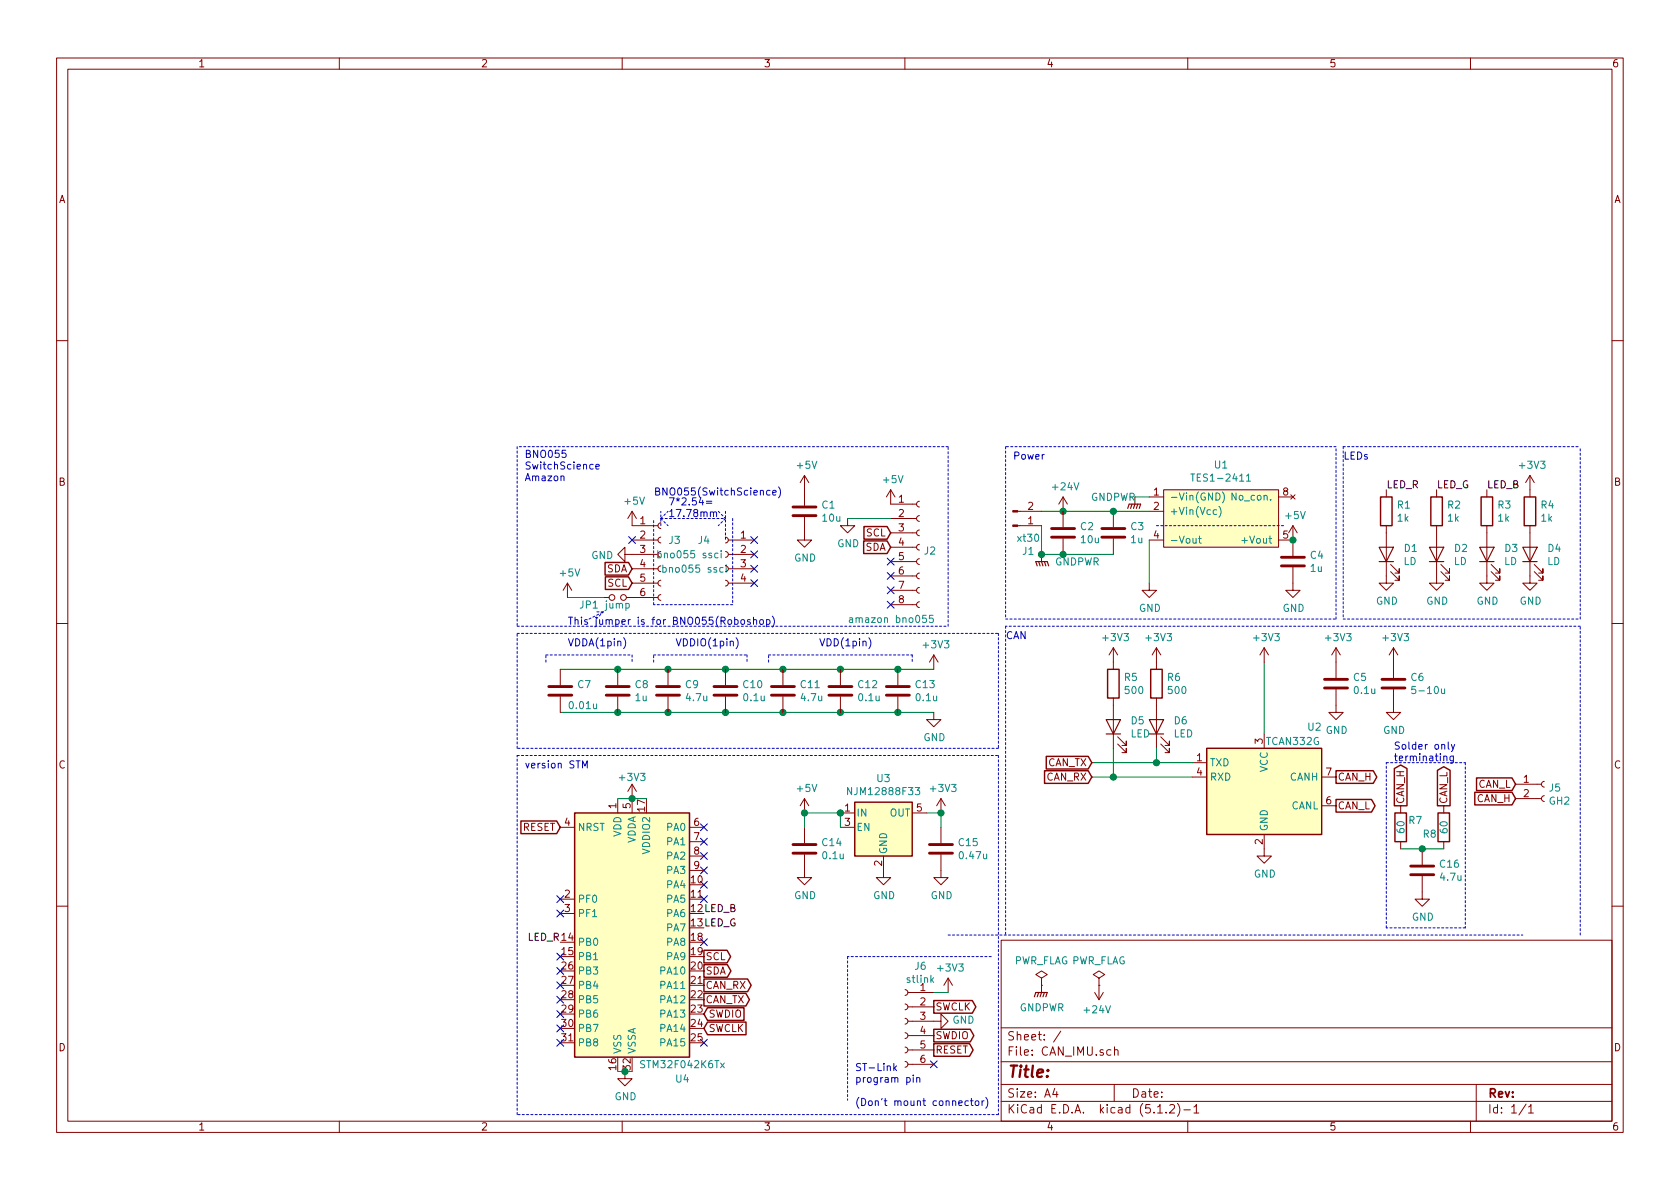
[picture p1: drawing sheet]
EESchema Schematic File Version 4
LIBS:CAN_IMU-cache
EELAYER 29 0
EELAYER END
$Descr A4 11693 8268
encoding utf-8
Sheet 1 1
Title ""
Date ""
Rev ""
Comp ""
Comment1 ""
Comment2 ""
Comment3 ""
Comment4 ""
$EndDescr
$Comp
L Interface_CAN_LIN:TCAN332G U2
U 1 1
P 8800 5500
F 0 "U2" H 9150 5950 50  0000 C CNN
F 1 "TCAN332G" H 9000 5850 50  0000 C CNN
F 2 "Package_SO:SOIC-8_3.9x4.9mm_P1.27mm" H 8800 5000 50  0001 C CIN
F 3 "http://www.ti.com/lit/ds/symlink/tcan337.pdf" H 8800 5500 50  0001 C CNN
	1    8800 5500
	1    0    0    -1  
$EndComp
$Comp
L power:GND #PWR031
U 1 1
P 8800 5900
F 0 "#PWR031" H 8800 5650 50  0001 C CNN
F 1 "GND" H 8805 5727 50  0000 C CNN
F 2 "" H 8800 5900 50  0001 C CNN
F 3 "" H 8800 5900 50  0001 C CNN
	1    8800 5900
	1    0    0    -1  
$EndComp
$Comp
L power:+3V3 #PWR019
U 1 1
P 7750 4600
F 0 "#PWR019" H 7750 4450 50  0001 C CNN
F 1 "+3V3" H 7765 4773 50  0000 C CNN
F 2 "" H 7750 4600 50  0001 C CNN
F 3 "" H 7750 4600 50  0001 C CNN
	1    7750 4600
	1    0    0    -1  
$EndComp
$Comp
L Device:LED D6
U 1 1
P 8050 5050
F 0 "D6" V 8089 4933 50  0000 R CNN
F 1 "LED" V 7998 4933 50  0000 R CNN
F 2 "LED_SMD:LED_0603_1608Metric_Pad1.05x0.95mm_HandSolder" H 8050 5050 50  0001 C CNN
F 3 "~" H 8050 5050 50  0001 C CNN
	1    8050 5050
	0    -1   -1   0   
$EndComp
$Comp
L Device:R R5
U 1 1
P 7750 4750
F 0 "R5" H 7820 4796 50  0000 L CNN
F 1 "500" H 7820 4705 50  0000 L CNN
F 2 "Resistor_SMD:R_0603_1608Metric_Pad1.05x0.95mm_HandSolder" V 7680 4750 50  0001 C CNN
F 3 "~" H 7750 4750 50  0001 C CNN
	1    7750 4750
	1    0    0    -1  
$EndComp
Wire Wire Line
	8050 5200 8050 5300
Wire Wire Line
	8050 5300 8300 5300
Wire Wire Line
	8300 5400 7750 5400
Wire Wire Line
	7750 5400 7750 5200
Wire Wire Line
	8050 5300 7600 5300
Connection ~ 8050 5300
Wire Wire Line
	7600 5400 7750 5400
Connection ~ 7750 5400
$Comp
L power:+3V3 #PWR023
U 1 1
P 9700 4600
F 0 "#PWR023" H 9700 4450 50  0001 C CNN
F 1 "+3V3" H 9715 4773 50  0000 C CNN
F 2 "" H 9700 4600 50  0001 C CNN
F 3 "" H 9700 4600 50  0001 C CNN
	1    9700 4600
	1    0    0    -1  
$EndComp
Wire Wire Line
	8800 4600 8800 5100
$Comp
L Device:C C5
U 1 1
P 9300 4750
F 0 "C5" H 9415 4796 50  0000 L CNN
F 1 "0.1u" H 9415 4705 50  0000 L CNN
F 2 "Capacitor_SMD:C_0603_1608Metric_Pad1.05x0.95mm_HandSolder" H 9338 4600 50  0001 C CNN
F 3 "~" H 9300 4750 50  0001 C CNN
	1    9300 4750
	1    0    0    -1  
$EndComp
$Comp
L Device:C C6
U 1 1
P 9700 4750
F 0 "C6" H 9815 4796 50  0000 L CNN
F 1 "5-10u" H 9815 4705 50  0000 L CNN
F 2 "Capacitor_SMD:C_0603_1608Metric_Pad1.05x0.95mm_HandSolder" H 9738 4600 50  0001 C CNN
F 3 "~" H 9700 4750 50  0001 C CNN
	1    9700 4750
	1    0    0    -1  
$EndComp
$Comp
L power:GND #PWR026
U 1 1
P 9700 4900
F 0 "#PWR026" H 9700 4650 50  0001 C CNN
F 1 "GND" H 9705 4727 50  0000 C CNN
F 2 "" H 9700 4900 50  0001 C CNN
F 3 "" H 9700 4900 50  0001 C CNN
	1    9700 4900
	1    0    0    -1  
$EndComp
$Comp
L power:+3V3 #PWR020
U 1 1
P 8050 4600
F 0 "#PWR020" H 8050 4450 50  0001 C CNN
F 1 "+3V3" H 8065 4773 50  0000 C CNN
F 2 "" H 8050 4600 50  0001 C CNN
F 3 "" H 8050 4600 50  0001 C CNN
	1    8050 4600
	1    0    0    -1  
$EndComp
$Comp
L power:+3V3 #PWR021
U 1 1
P 8800 4600
F 0 "#PWR021" H 8800 4450 50  0001 C CNN
F 1 "+3V3" H 8815 4773 50  0000 C CNN
F 2 "" H 8800 4600 50  0001 C CNN
F 3 "" H 8800 4600 50  0001 C CNN
	1    8800 4600
	1    0    0    -1  
$EndComp
$Comp
L power:+3V3 #PWR022
U 1 1
P 9300 4600
F 0 "#PWR022" H 9300 4450 50  0001 C CNN
F 1 "+3V3" H 9315 4773 50  0000 C CNN
F 2 "" H 9300 4600 50  0001 C CNN
F 3 "" H 9300 4600 50  0001 C CNN
	1    9300 4600
	1    0    0    -1  
$EndComp
$Comp
L power:GND #PWR025
U 1 1
P 9300 4900
F 0 "#PWR025" H 9300 4650 50  0001 C CNN
F 1 "GND" H 9305 4727 50  0000 C CNN
F 2 "" H 9300 4900 50  0001 C CNN
F 3 "" H 9300 4900 50  0001 C CNN
	1    9300 4900
	1    0    0    -1  
$EndComp
$Comp
L Device:R R6
U 1 1
P 8050 4750
F 0 "R6" H 8120 4796 50  0000 L CNN
F 1 "500" H 8120 4705 50  0000 L CNN
F 2 "Resistor_SMD:R_0603_1608Metric_Pad1.05x0.95mm_HandSolder" V 7980 4750 50  0001 C CNN
F 3 "~" H 8050 4750 50  0001 C CNN
	1    8050 4750
	1    0    0    -1  
$EndComp
$Comp
L Device:LED D5
U 1 1
P 7750 5050
F 0 "D5" V 7789 4933 50  0000 R CNN
F 1 "LED" V 7698 4933 50  0000 R CNN
F 2 "LED_SMD:LED_0603_1608Metric_Pad1.05x0.95mm_HandSolder" H 7750 5050 50  0001 C CNN
F 3 "~" H 7750 5050 50  0001 C CNN
	1    7750 5050
	0    -1   -1   0   
$EndComp
Text GLabel 9300 5400 2    50   Output ~ 0
CAN_H
Text GLabel 9300 5600 2    50   Output ~ 0
CAN_L
Text GLabel 7600 5300 0    50   Input ~ 0
CAN_TX
Text GLabel 7600 5400 0    50   Input ~ 0
CAN_RX
$Comp
L Device:R R8
U 1 1
P 10050 5750
F 0 "R8" H 9900 5800 50  0000 L CNN
F 1 "60" V 10050 5700 50  0000 L CNN
F 2 "Resistor_SMD:R_0603_1608Metric_Pad1.05x0.95mm_HandSolder" V 9980 5750 50  0001 C CNN
F 3 "~" H 10050 5750 50  0001 C CNN
	1    10050 5750
	1    0    0    1   
$EndComp
$Comp
L Device:R R7
U 1 1
P 9750 5750
F 0 "R7" H 9800 5800 50  0000 L CNN
F 1 "60" V 9750 5700 50  0000 L CNN
F 2 "Resistor_SMD:R_0603_1608Metric_Pad1.05x0.95mm_HandSolder" V 9680 5750 50  0001 C CNN
F 3 "~" H 9750 5750 50  0001 C CNN
	1    9750 5750
	1    0    0    -1  
$EndComp
$Comp
L power:+24V #PWR05
U 1 1
P 7400 3550
F 0 "#PWR05" H 7400 3400 50  0001 C CNN
F 1 "+24V" H 7415 3723 50  0000 C CNN
F 2 "" H 7400 3550 50  0001 C CNN
F 3 "" H 7400 3550 50  0001 C CNN
	1    7400 3550
	1    0    0    -1  
$EndComp
$Comp
L power:+5V #PWR09
U 1 1
P 9000 3750
F 0 "#PWR09" H 9000 3600 50  0001 C CNN
F 1 "+5V" H 9015 3923 50  0000 C CNN
F 2 "" H 9000 3750 50  0001 C CNN
F 3 "" H 9000 3750 50  0001 C CNN
	1    9000 3750
	1    0    0    -1  
$EndComp
$Comp
L Regulator_Linear:TLV70212_SOT23-5 U3
U 1 1
P 6150 5750
F 0 "U3" H 6150 6092 50  0000 C CNN
F 1 "NJM12888F33" H 6150 6001 50  0000 C CNN
F 2 "Package_TO_SOT_SMD:SOT-23-5" H 6150 6075 50  0001 C CIN
F 3 "http://www.ti.com/lit/ds/symlink/tlv702.pdf" H 6150 5800 50  0001 C CNN
	1    6150 5750
	1    0    0    -1  
$EndComp
$Comp
L Device:C C14
U 1 1
P 5600 5900
F 0 "C14" H 5715 5946 50  0000 L CNN
F 1 "0.1u" H 5715 5855 50  0000 L CNN
F 2 "Capacitor_SMD:C_0603_1608Metric_Pad1.05x0.95mm_HandSolder" H 5638 5750 50  0001 C CNN
F 3 "~" H 5600 5900 50  0001 C CNN
	1    5600 5900
	1    0    0    -1  
$EndComp
Wire Wire Line
	5850 5750 5850 5650
$Comp
L power:+5V #PWR029
U 1 1
P 5600 5650
F 0 "#PWR029" H 5600 5500 50  0001 C CNN
F 1 "+5V" H 5615 5823 50  0000 C CNN
F 2 "" H 5600 5650 50  0001 C CNN
F 3 "" H 5600 5650 50  0001 C CNN
	1    5600 5650
	1    0    0    -1  
$EndComp
$Comp
L power:GND #PWR032
U 1 1
P 5600 6050
F 0 "#PWR032" H 5600 5800 50  0001 C CNN
F 1 "GND" H 5605 5877 50  0000 C CNN
F 2 "" H 5600 6050 50  0001 C CNN
F 3 "" H 5600 6050 50  0001 C CNN
	1    5600 6050
	1    0    0    -1  
$EndComp
$Comp
L power:GND #PWR033
U 1 1
P 6150 6050
F 0 "#PWR033" H 6150 5800 50  0001 C CNN
F 1 "GND" H 6155 5877 50  0000 C CNN
F 2 "" H 6150 6050 50  0001 C CNN
F 3 "" H 6150 6050 50  0001 C CNN
	1    6150 6050
	1    0    0    -1  
$EndComp
Wire Wire Line
	5850 5650 5600 5650
Wire Wire Line
	5600 5650 5600 5750
Connection ~ 5850 5650
Connection ~ 5600 5650
$Comp
L power:+3V3 #PWR030
U 1 1
P 6550 5650
F 0 "#PWR030" H 6550 5500 50  0001 C CNN
F 1 "+3V3" H 6565 5823 50  0000 C CNN
F 2 "" H 6550 5650 50  0001 C CNN
F 3 "" H 6550 5650 50  0001 C CNN
	1    6550 5650
	1    0    0    -1  
$EndComp
$Comp
L Device:C C15
U 1 1
P 6550 5900
F 0 "C15" H 6665 5946 50  0000 L CNN
F 1 "0.47u" H 6665 5855 50  0000 L CNN
F 2 "Capacitor_SMD:C_0603_1608Metric_Pad1.05x0.95mm_HandSolder" H 6588 5750 50  0001 C CNN
F 3 "~" H 6550 5900 50  0001 C CNN
	1    6550 5900
	1    0    0    -1  
$EndComp
$Comp
L power:GND #PWR034
U 1 1
P 6550 6050
F 0 "#PWR034" H 6550 5800 50  0001 C CNN
F 1 "GND" H 6555 5877 50  0000 C CNN
F 2 "" H 6550 6050 50  0001 C CNN
F 3 "" H 6550 6050 50  0001 C CNN
	1    6550 6050
	1    0    0    -1  
$EndComp
$Comp
L MCU_ST_STM32F0:STM32F042K6Tx U4
U 1 1
P 4400 6450
F 0 "U4" H 4750 5400 50  0000 C CNN
F 1 "STM32F042K6Tx" H 4750 5500 50  0000 C CNN
F 2 "Package_QFP:LQFP-32_7x7mm_P0.8mm" H 4000 5550 50  0001 R CNN
F 3 "http://www.st.com/st-web-ui/static/active/en/resource/technical/document/datasheet/DM00105814.pdf" H 4400 6450 50  0001 C CNN
	1    4400 6450
	1    0    0    -1  
$EndComp
$Comp
L power:+3V3 #PWR028
U 1 1
P 4400 5550
F 0 "#PWR028" H 4400 5400 50  0001 C CNN
F 1 "+3V3" H 4400 5700 50  0000 C CNN
F 2 "" H 4400 5550 50  0001 C CNN
F 3 "" H 4400 5550 50  0001 C CNN
	1    4400 5550
	1    0    0    -1  
$EndComp
$Comp
L power:GND #PWR040
U 1 1
P 4350 7450
F 0 "#PWR040" H 4350 7200 50  0001 C CNN
F 1 "GND" H 4355 7277 50  0000 C CNN
F 2 "" H 4350 7450 50  0001 C CNN
F 3 "" H 4350 7450 50  0001 C CNN
	1    4350 7450
	1    0    0    -1  
$EndComp
Wire Wire Line
	4400 7450 4350 7450
Wire Wire Line
	4300 7450 4350 7450
NoConn ~ 3900 6350
Text GLabel 4900 6950 2    50   Output ~ 0
CAN_TX
Text GLabel 4900 6850 2    50   Output ~ 0
CAN_RX
Text GLabel 4900 7050 2    50   Input ~ 0
SWDIO
Text GLabel 4900 7150 2    50   Input ~ 0
SWCLK
Text GLabel 3900 5750 0    50   Input ~ 0
RESET
$Comp
L Device:C C16
U 1 1
P 9900 6050
F 0 "C16" H 10015 6096 50  0000 L CNN
F 1 "4.7u" H 10015 6005 50  0000 L CNN
F 2 "Capacitor_SMD:C_0603_1608Metric_Pad1.05x0.95mm_HandSolder" H 9938 5900 50  0001 C CNN
F 3 "~" H 9900 6050 50  0001 C CNN
	1    9900 6050
	1    0    0    -1  
$EndComp
$Comp
L power:GND #PWR035
U 1 1
P 9900 6200
F 0 "#PWR035" H 9900 5950 50  0001 C CNN
F 1 "GND" H 9905 6027 50  0000 C CNN
F 2 "" H 9900 6200 50  0001 C CNN
F 3 "" H 9900 6200 50  0001 C CNN
	1    9900 6200
	1    0    0    -1  
$EndComp
$Comp
L Connector:Conn_01x02_Female J5
U 1 1
P 10750 5450
F 0 "J5" H 10778 5426 50  0000 L CNN
F 1 "GH2" H 10778 5335 50  0000 L CNN
F 2 "Connector_JST:JST_GH_SM02B-GHS-TB_1x02-1MP_P1.25mm_Horizontal" H 10750 5450 50  0001 C CNN
F 3 "~" H 10750 5450 50  0001 C CNN
	1    10750 5450
	1    0    0    -1  
$EndComp
Text GLabel 10550 5550 0    50   Input ~ 0
CAN_H
Text GLabel 10550 5450 0    50   Input ~ 0
CAN_L
Text GLabel 9750 5600 1    50   Output ~ 0
CAN_H
Text GLabel 10050 5600 1    50   Output ~ 0
CAN_L
Wire Wire Line
	10050 5900 9900 5900
Connection ~ 9900 5900
Wire Wire Line
	9900 5900 9750 5900
Wire Notes Line
	9650 6450 9650 5300
Wire Notes Line
	9650 5300 10200 5300
Wire Notes Line
	10200 5300 10200 6450
Wire Notes Line
	10200 6450 9650 6450
Text Notes 9700 5300 0    50   ~ 0
Solder only\nterminating
Text GLabel 4900 6750 2    50   Output ~ 0
SDA
Text GLabel 4900 6650 2    50   Output ~ 0
SCL
$Comp
L Connector:Conn_01x06_Female J6
U 1 1
P 6300 7100
F 0 "J6" H 6192 7485 50  0000 C CNN
F 1 "stlink" H 6192 7394 50  0000 C CNN
F 2 "Connector_PinHeader_2.54mm:PinHeader_1x06_P2.54mm_Vertical" H 6300 7100 50  0001 C CNN
F 3 "~" H 6300 7100 50  0001 C CNN
	1    6300 7100
	-1   0    0    -1  
$EndComp
$Comp
L power:+3V3 #PWR038
U 1 1
P 6600 6900
F 0 "#PWR038" H 6600 6750 50  0001 C CNN
F 1 "+3V3" H 6615 7073 50  0000 C CNN
F 2 "" H 6600 6900 50  0001 C CNN
F 3 "" H 6600 6900 50  0001 C CNN
	1    6600 6900
	1    0    0    -1  
$EndComp
Text GLabel 6500 7200 2    50   Output ~ 0
SWDIO
Text GLabel 6500 7000 2    50   Output ~ 0
SWCLK
$Comp
L power:GND #PWR039
U 1 1
P 6500 7100
F 0 "#PWR039" H 6500 6850 50  0001 C CNN
F 1 "GND" V 6505 6972 50  0000 R CNN
F 2 "" H 6500 7100 50  0001 C CNN
F 3 "" H 6500 7100 50  0001 C CNN
	1    6500 7100
	0    -1   -1   0   
$EndComp
Text GLabel 6500 7300 2    50   Output ~ 0
RESET
Wire Wire Line
	6500 6900 6600 6900
NoConn ~ 6500 7400
NoConn ~ 3900 6250
NoConn ~ 3900 6650
NoConn ~ 3900 6750
NoConn ~ 3900 6850
NoConn ~ 3900 6950
NoConn ~ 3900 7050
NoConn ~ 4900 6150
NoConn ~ 4900 6250
NoConn ~ 4900 6550
Wire Notes Line
	3600 7750 3600 5250
Wire Notes Line
	3600 5250 6950 5250
Wire Notes Line
	6950 5250 6950 7750
Wire Notes Line
	6950 7750 3600 7750
NoConn ~ 4900 7250
Wire Notes Line
	11000 6500 11000 4350
Wire Notes Line
	11000 4350 7000 4350
Wire Notes Line
	7000 4350 7000 6500
Wire Notes Line
	6600 6500 10600 6500
Text Notes 7000 4450 0    50   ~ 0
CAN
Text Notes 3650 5350 0    50   ~ 0
version STM
$Comp
L Morita:TES2-2411H U1
U 1 1
P 8500 3450
F 0 "U1" H 8500 3675 50  0000 C CNN
F 1 "TES1-2411" H 8500 3584 50  0000 C CNN
F 2 "Morita:TES1-single" H 8500 3450 50  0001 C CNN
F 3 "https://assets.tracopower.com/20191205133257/TES1/documents/tes1-datasheet.pdf" H 8500 3450 50  0001 C CNN
	1    8500 3450
	1    0    0    -1  
$EndComp
$Comp
L power:GNDPWR #PWR03
U 1 1
P 7900 3450
F 0 "#PWR03" H 7900 3250 50  0001 C CNN
F 1 "GNDPWR" H 7750 3450 50  0000 C CNN
F 2 "" H 7900 3400 50  0001 C CNN
F 3 "" H 7900 3400 50  0001 C CNN
	1    7900 3450
	1    0    0    -1  
$EndComp
Wire Wire Line
	7400 3550 7750 3550
Wire Wire Line
	8000 3450 7900 3450
$Comp
L power:GND #PWR016
U 1 1
P 8000 4050
F 0 "#PWR016" H 8000 3800 50  0001 C CNN
F 1 "GND" H 8005 3877 50  0000 C CNN
F 2 "" H 8000 4050 50  0001 C CNN
F 3 "" H 8000 4050 50  0001 C CNN
	1    8000 4050
	1    0    0    -1  
$EndComp
Wire Notes Line
	8050 3650 8950 3650
Text Notes 5950 7700 0    50   ~ 0
ST-Link\nprogram pin\n\n(Don't mount connector)
Wire Notes Line
	6900 6650 5900 6650
Wire Notes Line
	5900 6650 5900 7650
Wire Wire Line
	7250 3550 7400 3550
Connection ~ 7400 3550
$Comp
L power:GNDPWR #PWR011
U 1 1
P 7250 3850
F 0 "#PWR011" H 7250 3650 50  0001 C CNN
F 1 "GNDPWR" H 7000 3800 50  0000 C CNN
F 2 "" H 7250 3800 50  0001 C CNN
F 3 "" H 7250 3800 50  0001 C CNN
	1    7250 3850
	-1   0    0    -1  
$EndComp
$Comp
L Device:C C4
U 1 1
P 9000 3900
F 0 "C4" H 9115 3946 50  0000 L CNN
F 1 "1u" H 9115 3855 50  0000 L CNN
F 2 "Capacitor_SMD:C_0603_1608Metric_Pad1.05x0.95mm_HandSolder" H 9038 3750 50  0001 C CNN
F 3 "~" H 9000 3900 50  0001 C CNN
	1    9000 3900
	1    0    0    -1  
$EndComp
Connection ~ 9000 3750
$Comp
L power:GND #PWR017
U 1 1
P 9000 4050
F 0 "#PWR017" H 9000 3800 50  0001 C CNN
F 1 "GND" H 9005 3877 50  0000 C CNN
F 2 "" H 9000 4050 50  0001 C CNN
F 3 "" H 9000 4050 50  0001 C CNN
	1    9000 4050
	1    0    0    -1  
$EndComp
Wire Wire Line
	8000 4050 8000 3750
$Comp
L Device:C C3
U 1 1
P 7750 3700
F 0 "C3" H 7865 3746 50  0000 L CNN
F 1 "1u" H 7865 3655 50  0000 L CNN
F 2 "Capacitor_SMD:C_0603_1608Metric_Pad1.05x0.95mm_HandSolder" H 7788 3550 50  0001 C CNN
F 3 "~" H 7750 3700 50  0001 C CNN
	1    7750 3700
	1    0    0    -1  
$EndComp
Connection ~ 7750 3550
Wire Wire Line
	7750 3550 8000 3550
Wire Wire Line
	7750 3850 7400 3850
Wire Wire Line
	7250 3850 7250 3650
Connection ~ 7250 3850
$Comp
L power:PWR_FLAG #FLG01
U 1 1
P 7250 6850
F 0 "#FLG01" H 7250 6925 50  0001 C CNN
F 1 "PWR_FLAG" H 7250 7023 50  0000 C CNN
F 2 "" H 7250 6850 50  0001 C CNN
F 3 "~" H 7250 6850 50  0001 C CNN
	1    7250 6850
	1    0    0    -1  
$EndComp
$Comp
L power:PWR_FLAG #FLG02
U 1 1
P 7650 6850
F 0 "#FLG02" H 7650 6925 50  0001 C CNN
F 1 "PWR_FLAG" H 7650 7023 50  0000 C CNN
F 2 "" H 7650 6850 50  0001 C CNN
F 3 "~" H 7650 6850 50  0001 C CNN
	1    7650 6850
	1    0    0    -1  
$EndComp
$Comp
L power:GNDPWR #PWR036
U 1 1
P 7250 6850
F 0 "#PWR036" H 7250 6650 50  0001 C CNN
F 1 "GNDPWR" H 7254 6696 50  0000 C CNN
F 2 "" H 7250 6800 50  0001 C CNN
F 3 "" H 7250 6800 50  0001 C CNN
	1    7250 6850
	1    0    0    -1  
$EndComp
$Comp
L power:+24V #PWR037
U 1 1
P 7650 6850
F 0 "#PWR037" H 7650 6700 50  0001 C CNN
F 1 "+24V" H 7665 7023 50  0000 C CNN
F 2 "" H 7650 6850 50  0001 C CNN
F 3 "" H 7650 6850 50  0001 C CNN
	1    7650 6850
	-1   0    0    1   
$EndComp
Wire Notes Line
	9300 4300 9300 3100
Wire Notes Line
	9300 3100 7000 3100
Wire Notes Line
	7000 3100 7000 4300
Wire Notes Line
	7000 4300 9300 4300
Text Notes 7050 3200 0    50   ~ 0
Power
$Comp
L Connector:Conn_01x06_Female J3
U 1 1
P 4600 3850
F 0 "J3" H 4650 3950 50  0000 L CNN
F 1 "bno055 ssci" H 4600 3750 50  0000 L CNN
F 2 "Connector_PinSocket_2.54mm:PinSocket_1x06_P2.54mm_Vertical_SMD_Pin1Left" H 4600 3850 50  0001 C CNN
F 3 "~" H 4600 3850 50  0001 C CNN
	1    4600 3850
	1    0    0    -1  
$EndComp
$Comp
L Connector:Conn_01x08_Female J2
U 1 1
P 6400 3800
F 0 "J2" H 6428 3776 50  0000 L CNN
F 1 "amazon bno055" H 5900 3300 50  0000 L CNN
F 2 "Connector_PinSocket_2.54mm:PinSocket_1x08_P2.54mm_Vertical_SMD_Pin1Left" H 6400 3800 50  0001 C CNN
F 3 "~" H 6400 3800 50  0001 C CNN
	1    6400 3800
	1    0    0    -1  
$EndComp
Text GLabel 6200 3800 0    50   Input ~ 0
SDA
Text GLabel 6200 3700 0    50   Input ~ 0
SCL
NoConn ~ 6200 3900
NoConn ~ 6200 4000
NoConn ~ 6200 4100
NoConn ~ 6200 4200
$Comp
L power:GND #PWR06
U 1 1
P 5900 3600
F 0 "#PWR06" H 5900 3350 50  0001 C CNN
F 1 "GND" H 5905 3427 50  0000 C CNN
F 2 "" H 5900 3600 50  0001 C CNN
F 3 "" H 5900 3600 50  0001 C CNN
	1    5900 3600
	1    0    0    -1  
$EndComp
Wire Wire Line
	5900 3600 6200 3600
Text GLabel 4400 3950 0    50   Input ~ 0
SDA
Text GLabel 4400 4050 0    50   Input ~ 0
SCL
$Comp
L Connector:Conn_01x04_Female J4
U 1 1
P 5050 3850
F 0 "J4" H 5200 3950 50  0000 C CNN
F 1 "bno055 ssci" H 5300 3850 50  0000 C CNN
F 2 "Connector_PinSocket_2.54mm:PinSocket_1x04_P2.54mm_Vertical_SMD_Pin1Left" H 5050 3850 50  0001 C CNN
F 3 "~" H 5050 3850 50  0001 C CNN
	1    5050 3850
	-1   0    0    -1  
$EndComp
Wire Notes Line
	4550 4200 4550 3600
Wire Notes Line
	5100 3600 5100 4200
Wire Notes Line
	5100 4200 4550 4200
NoConn ~ 5250 3750
NoConn ~ 5250 3850
NoConn ~ 5250 3950
NoConn ~ 5250 4050
Wire Notes Line
	6600 4350 6600 3100
Wire Notes Line
	6600 3100 3600 3100
Wire Notes Line
	3600 3100 3600 4350
Wire Notes Line
	3600 4350 6600 4350
Text Notes 3650 3350 0    50   ~ 0
BNO055\nSwitchScience\nAmazon
Wire Notes Line
	5050 3600 5000 3650
Wire Notes Line
	5000 3550 5050 3600
Wire Notes Line
	4600 3600 4650 3550
Wire Notes Line
	4600 3600 4650 3650
Text Notes 4650 3600 0    50   ~ 0
7*2.54=\n17.78mm
$Comp
L Device:Jumper_NO_Small JP1
U 1 1
P 4300 4150
F 0 "JP1" H 4100 4100 50  0000 C CNN
F 1 "jump" H 4300 4100 50  0000 C CNN
F 2 "Jumper:SolderJumper-2_P1.3mm_Open_RoundedPad1.0x1.5mm" H 4300 4150 50  0001 C CNN
F 3 "~" H 4300 4150 50  0001 C CNN
	1    4300 4150
	1    0    0    -1  
$EndComp
Wire Wire Line
	4200 4150 3950 4150
Wire Notes Line
	4100 4300 4200 4250
Wire Notes Line
	4200 4250 4150 4250
Wire Notes Line
	4150 4300 4200 4250
Text Notes 3950 4350 0    50   ~ 0
This jumper is for BNO055(Roboshop)
Text Notes 4550 3450 0    50   ~ 0
BNO055(SwitchScience)
Wire Notes Line
	4600 3600 5050 3600
Wire Notes Line
	5050 3550 5050 3750
Wire Notes Line
	4600 3650 4600 3550
$Comp
L Device:R R4
U 1 1
P 10650 3550
F 0 "R4" H 10720 3596 50  0000 L CNN
F 1 "1k" H 10720 3505 50  0000 L CNN
F 2 "Resistor_SMD:R_0603_1608Metric_Pad1.05x0.95mm_HandSolder" V 10580 3550 50  0001 C CNN
F 3 "~" H 10650 3550 50  0001 C CNN
	1    10650 3550
	1    0    0    -1  
$EndComp
$Comp
L power:+3V3 #PWR02
U 1 1
P 10650 3400
F 0 "#PWR02" H 10650 3250 50  0001 C CNN
F 1 "+3V3" H 10665 3573 50  0000 C CNN
F 2 "" H 10650 3400 50  0001 C CNN
F 3 "" H 10650 3400 50  0001 C CNN
	1    10650 3400
	1    0    0    -1  
$EndComp
$Comp
L power:GND #PWR015
U 1 1
P 10650 4000
F 0 "#PWR015" H 10650 3750 50  0001 C CNN
F 1 "GND" H 10655 3827 50  0000 C CNN
F 2 "" H 10650 4000 50  0001 C CNN
F 3 "" H 10650 4000 50  0001 C CNN
	1    10650 4000
	1    0    0    -1  
$EndComp
Wire Wire Line
	6550 5750 6550 5650
Wire Wire Line
	6550 5650 6450 5650
Connection ~ 6550 5650
$Comp
L Device:R R3
U 1 1
P 10350 3550
F 0 "R3" H 10420 3596 50  0000 L CNN
F 1 "1k" H 10420 3505 50  0000 L CNN
F 2 "Resistor_SMD:R_0603_1608Metric_Pad1.05x0.95mm_HandSolder" V 10280 3550 50  0001 C CNN
F 3 "~" H 10350 3550 50  0001 C CNN
	1    10350 3550
	1    0    0    -1  
$EndComp
$Comp
L power:GND #PWR014
U 1 1
P 10350 4000
F 0 "#PWR014" H 10350 3750 50  0001 C CNN
F 1 "GND" H 10355 3827 50  0000 C CNN
F 2 "" H 10350 4000 50  0001 C CNN
F 3 "" H 10350 4000 50  0001 C CNN
	1    10350 4000
	1    0    0    -1  
$EndComp
$Comp
L Device:R R2
U 1 1
P 10000 3550
F 0 "R2" H 10070 3596 50  0000 L CNN
F 1 "1k" H 10070 3505 50  0000 L CNN
F 2 "Resistor_SMD:R_0603_1608Metric_Pad1.05x0.95mm_HandSolder" V 9930 3550 50  0001 C CNN
F 3 "~" H 10000 3550 50  0001 C CNN
	1    10000 3550
	1    0    0    -1  
$EndComp
$Comp
L power:GND #PWR013
U 1 1
P 10000 4000
F 0 "#PWR013" H 10000 3750 50  0001 C CNN
F 1 "GND" H 10005 3827 50  0000 C CNN
F 2 "" H 10000 4000 50  0001 C CNN
F 3 "" H 10000 4000 50  0001 C CNN
	1    10000 4000
	1    0    0    -1  
$EndComp
$Comp
L Device:R R1
U 1 1
P 9650 3550
F 0 "R1" H 9720 3596 50  0000 L CNN
F 1 "1k" H 9720 3505 50  0000 L CNN
F 2 "Resistor_SMD:R_0603_1608Metric_Pad1.05x0.95mm_HandSolder" V 9580 3550 50  0001 C CNN
F 3 "~" H 9650 3550 50  0001 C CNN
	1    9650 3550
	1    0    0    -1  
$EndComp
$Comp
L power:GND #PWR012
U 1 1
P 9650 4000
F 0 "#PWR012" H 9650 3750 50  0001 C CNN
F 1 "GND" H 9655 3827 50  0000 C CNN
F 2 "" H 9650 4000 50  0001 C CNN
F 3 "" H 9650 4000 50  0001 C CNN
	1    9650 4000
	1    0    0    -1  
$EndComp
Text Label 3900 6550 2    50   ~ 0
LED_R
Text Label 9650 3400 0    50   ~ 0
LED_R
Text Label 10000 3400 0    50   ~ 0
LED_G
Text Label 10350 3400 0    50   ~ 0
LED_B
$Comp
L Device:C C2
U 1 1
P 7400 3700
F 0 "C2" H 7515 3746 50  0000 L CNN
F 1 "10u" H 7515 3655 50  0000 L CNN
F 2 "Capacitor_SMD:C_0603_1608Metric_Pad1.05x0.95mm_HandSolder" H 7438 3550 50  0001 C CNN
F 3 "~" H 7400 3700 50  0001 C CNN
	1    7400 3700
	1    0    0    -1  
$EndComp
Connection ~ 7400 3850
Wire Wire Line
	7400 3850 7250 3850
$Comp
L Device:LED D1
U 1 1
P 9650 3850
F 0 "D1" V 9689 3732 50  0000 R CNN
F 1 "LD" V 9598 3732 50  0000 R CNN
F 2 "LED_SMD:LED_0603_1608Metric_Pad1.05x0.95mm_HandSolder" H 9650 3850 50  0001 C CNN
F 3 "~" H 9650 3850 50  0001 C CNN
	1    9650 3850
	0    -1   -1   0   
$EndComp
$Comp
L Device:LED D2
U 1 1
P 10000 3850
F 0 "D2" V 10039 3732 50  0000 R CNN
F 1 "LD" V 9948 3732 50  0000 R CNN
F 2 "LED_SMD:LED_0603_1608Metric_Pad1.05x0.95mm_HandSolder" H 10000 3850 50  0001 C CNN
F 3 "~" H 10000 3850 50  0001 C CNN
	1    10000 3850
	0    -1   -1   0   
$EndComp
$Comp
L Device:LED D3
U 1 1
P 10350 3850
F 0 "D3" V 10389 3732 50  0000 R CNN
F 1 "LD" V 10298 3732 50  0000 R CNN
F 2 "LED_SMD:LED_0603_1608Metric_Pad1.05x0.95mm_HandSolder" H 10350 3850 50  0001 C CNN
F 3 "~" H 10350 3850 50  0001 C CNN
	1    10350 3850
	0    -1   -1   0   
$EndComp
$Comp
L Device:LED D4
U 1 1
P 10650 3850
F 0 "D4" V 10689 3732 50  0000 R CNN
F 1 "LD" V 10598 3732 50  0000 R CNN
F 2 "LED_SMD:LED_0603_1608Metric_Pad1.05x0.95mm_HandSolder" H 10650 3850 50  0001 C CNN
F 3 "~" H 10650 3850 50  0001 C CNN
	1    10650 3850
	0    -1   -1   0   
$EndComp
Text Notes 9350 3200 0    50   ~ 0
LEDs
NoConn ~ 3900 7150
NoConn ~ 3900 7250
Text Label 4900 6350 0    50   ~ 0
LED_B
Text Label 4900 6450 0    50   ~ 0
LED_G
NoConn ~ 4900 6050
Wire Notes Line
	9350 4300 11000 4300
Wire Notes Line
	11000 4300 11000 3100
Wire Notes Line
	9350 3100 9350 4300
Wire Notes Line
	9350 3100 11000 3100
Wire Wire Line
	6250 4650 6500 4650
Connection ~ 6250 4650
Wire Wire Line
	5850 4650 6250 4650
Connection ~ 5850 4650
Wire Wire Line
	5450 4650 5850 4650
Connection ~ 5450 4650
Wire Wire Line
	5050 4650 5450 4650
Connection ~ 5050 4650
Wire Wire Line
	4650 4650 5050 4650
Connection ~ 4650 4650
Wire Wire Line
	4300 4650 4650 4650
Connection ~ 4300 4650
Wire Wire Line
	3900 4650 4300 4650
Wire Wire Line
	6250 4950 5850 4950
Connection ~ 6250 4950
Wire Wire Line
	5850 4950 5450 4950
Connection ~ 5850 4950
Wire Wire Line
	5450 4950 5050 4950
Connection ~ 5450 4950
Wire Wire Line
	5050 4950 4650 4950
Connection ~ 5050 4950
Wire Wire Line
	4650 4950 4300 4950
Connection ~ 4650 4950
Wire Wire Line
	4300 4950 3900 4950
Connection ~ 4300 4950
Wire Wire Line
	6500 4950 6250 4950
$Comp
L power:+3V3 #PWR024
U 1 1
P 6500 4650
F 0 "#PWR024" H 6500 4500 50  0001 C CNN
F 1 "+3V3" H 6515 4823 50  0000 C CNN
F 2 "" H 6500 4650 50  0001 C CNN
F 3 "" H 6500 4650 50  0001 C CNN
	1    6500 4650
	1    0    0    -1  
$EndComp
Wire Notes Line
	5200 4550 5200 4600
Wire Notes Line
	4550 4550 5200 4550
Wire Notes Line
	4550 4600 4550 4550
Wire Notes Line
	4400 4550 4400 4600
Wire Notes Line
	3800 4550 4400 4550
Wire Notes Line
	3800 4600 3800 4550
Text Notes 3950 4500 0    50   ~ 0
VDDA(1pin)
Text Notes 4700 4500 0    50   ~ 0
VDDIO(1pin)
Text Notes 5700 4500 0    50   ~ 0
VDD(1pin)
Wire Notes Line
	6350 4550 6350 4600
Wire Notes Line
	5350 4550 6350 4550
Wire Notes Line
	5350 4600 5350 4550
$Comp
L Device:C C7
U 1 1
P 3900 4800
F 0 "C7" H 4015 4846 50  0000 L CNN
F 1 "0.01u" H 3950 4700 50  0000 L CNN
F 2 "Capacitor_SMD:C_0603_1608Metric_Pad1.05x0.95mm_HandSolder" H 3938 4650 50  0001 C CNN
F 3 "~" H 3900 4800 50  0001 C CNN
	1    3900 4800
	1    0    0    -1  
$EndComp
$Comp
L Device:C C8
U 1 1
P 4300 4800
F 0 "C8" H 4415 4846 50  0000 L CNN
F 1 "1u" H 4415 4755 50  0000 L CNN
F 2 "Capacitor_SMD:C_0603_1608Metric_Pad1.05x0.95mm_HandSolder" H 4338 4650 50  0001 C CNN
F 3 "~" H 4300 4800 50  0001 C CNN
	1    4300 4800
	1    0    0    -1  
$EndComp
$Comp
L Device:C C9
U 1 1
P 4650 4800
F 0 "C9" H 4765 4846 50  0000 L CNN
F 1 "4.7u" H 4765 4755 50  0000 L CNN
F 2 "Capacitor_SMD:C_0603_1608Metric_Pad1.05x0.95mm_HandSolder" H 4688 4650 50  0001 C CNN
F 3 "~" H 4650 4800 50  0001 C CNN
	1    4650 4800
	1    0    0    -1  
$EndComp
$Comp
L Device:C C10
U 1 1
P 5050 4800
F 0 "C10" H 5165 4846 50  0000 L CNN
F 1 "0.1u" H 5165 4755 50  0000 L CNN
F 2 "Capacitor_SMD:C_0603_1608Metric_Pad1.05x0.95mm_HandSolder" H 5088 4650 50  0001 C CNN
F 3 "~" H 5050 4800 50  0001 C CNN
	1    5050 4800
	1    0    0    -1  
$EndComp
$Comp
L Device:C C11
U 1 1
P 5450 4800
F 0 "C11" H 5565 4846 50  0000 L CNN
F 1 "4.7u" H 5565 4755 50  0000 L CNN
F 2 "Capacitor_SMD:C_0603_1608Metric_Pad1.05x0.95mm_HandSolder" H 5488 4650 50  0001 C CNN
F 3 "~" H 5450 4800 50  0001 C CNN
	1    5450 4800
	1    0    0    -1  
$EndComp
$Comp
L Device:C C12
U 1 1
P 5850 4800
F 0 "C12" H 5965 4846 50  0000 L CNN
F 1 "0.1u" H 5965 4755 50  0000 L CNN
F 2 "Capacitor_SMD:C_0603_1608Metric_Pad1.05x0.95mm_HandSolder" H 5888 4650 50  0001 C CNN
F 3 "~" H 5850 4800 50  0001 C CNN
	1    5850 4800
	1    0    0    -1  
$EndComp
$Comp
L power:GND #PWR027
U 1 1
P 6500 4950
F 0 "#PWR027" H 6500 4700 50  0001 C CNN
F 1 "GND" H 6505 4777 50  0000 C CNN
F 2 "" H 6500 4950 50  0001 C CNN
F 3 "" H 6500 4950 50  0001 C CNN
	1    6500 4950
	1    0    0    -1  
$EndComp
$Comp
L Device:C C13
U 1 1
P 6250 4800
F 0 "C13" H 6365 4846 50  0000 L CNN
F 1 "0.1u" H 6365 4755 50  0000 L CNN
F 2 "Capacitor_SMD:C_0603_1608Metric_Pad1.05x0.95mm_HandSolder" H 6288 4650 50  0001 C CNN
F 3 "~" H 6250 4800 50  0001 C CNN
	1    6250 4800
	1    0    0    -1  
$EndComp
Wire Notes Line
	6950 5200 3600 5200
Wire Notes Line
	3600 5200 3600 4400
Wire Notes Line
	3600 4400 6950 4400
Wire Notes Line
	6950 4400 6950 5200
$Comp
L power:+5V #PWR04
U 1 1
P 6200 3500
F 0 "#PWR04" H 6200 3350 50  0001 C CNN
F 1 "+5V" H 6215 3673 50  0000 C CNN
F 2 "" H 6200 3500 50  0001 C CNN
F 3 "" H 6200 3500 50  0001 C CNN
	1    6200 3500
	1    0    0    -1  
$EndComp
$Comp
L power:+5V #PWR07
U 1 1
P 4400 3650
F 0 "#PWR07" H 4400 3500 50  0001 C CNN
F 1 "+5V" H 4415 3823 50  0000 C CNN
F 2 "" H 4400 3650 50  0001 C CNN
F 3 "" H 4400 3650 50  0001 C CNN
	1    4400 3650
	1    0    0    -1  
$EndComp
$Comp
L power:+5V #PWR018
U 1 1
P 3950 4150
F 0 "#PWR018" H 3950 4000 50  0001 C CNN
F 1 "+5V" H 3965 4323 50  0000 C CNN
F 2 "" H 3950 4150 50  0001 C CNN
F 3 "" H 3950 4150 50  0001 C CNN
	1    3950 4150
	1    0    0    -1  
$EndComp
Wire Wire Line
	4500 5550 4400 5550
Connection ~ 4400 5550
Wire Wire Line
	4400 5550 4300 5550
Connection ~ 4350 7450
$Comp
L power:GND #PWR010
U 1 1
P 4400 3850
F 0 "#PWR010" H 4400 3600 50  0001 C CNN
F 1 "GND" V 4405 3722 50  0000 R CNN
F 2 "" H 4400 3850 50  0001 C CNN
F 3 "" H 4400 3850 50  0001 C CNN
	1    4400 3850
	0    1    1    0   
$EndComp
NoConn ~ 4400 3750
NoConn ~ 4900 5750
NoConn ~ 4900 5850
NoConn ~ 4900 5950
$Comp
L Device:C C1
U 1 1
P 5600 3550
F 0 "C1" H 5715 3596 50  0000 L CNN
F 1 "10u" H 5715 3505 50  0000 L CNN
F 2 "Capacitor_SMD:C_0603_1608Metric_Pad1.05x0.95mm_HandSolder" H 5638 3400 50  0001 C CNN
F 3 "~" H 5600 3550 50  0001 C CNN
	1    5600 3550
	1    0    0    -1  
$EndComp
$Comp
L power:+5V #PWR01
U 1 1
P 5600 3400
F 0 "#PWR01" H 5600 3250 50  0001 C CNN
F 1 "+5V" H 5615 3573 50  0000 C CNN
F 2 "" H 5600 3400 50  0001 C CNN
F 3 "" H 5600 3400 50  0001 C CNN
	1    5600 3400
	1    0    0    -1  
$EndComp
$Comp
L power:GND #PWR08
U 1 1
P 5600 3700
F 0 "#PWR08" H 5600 3450 50  0001 C CNN
F 1 "GND" H 5605 3527 50  0000 C CNN
F 2 "" H 5600 3700 50  0001 C CNN
F 3 "" H 5600 3700 50  0001 C CNN
	1    5600 3700
	1    0    0    -1  
$EndComp
$Comp
L Connector:Conn_01x02_Male J1
U 1 1
P 7050 3650
F 0 "J1" H 7158 3831 50  0000 C CNN
F 1 "xt30" H 7158 3740 50  0000 C CNN
F 2 "Connector_AMASS:AMASS_XT30PW-M_1x02_P2.50mm_Horizontal" H 7050 3650 50  0001 C CNN
F 3 "~" H 7050 3650 50  0001 C CNN
	1    7050 3650
	1    0    0    1   
$EndComp
$EndSCHEMATC
